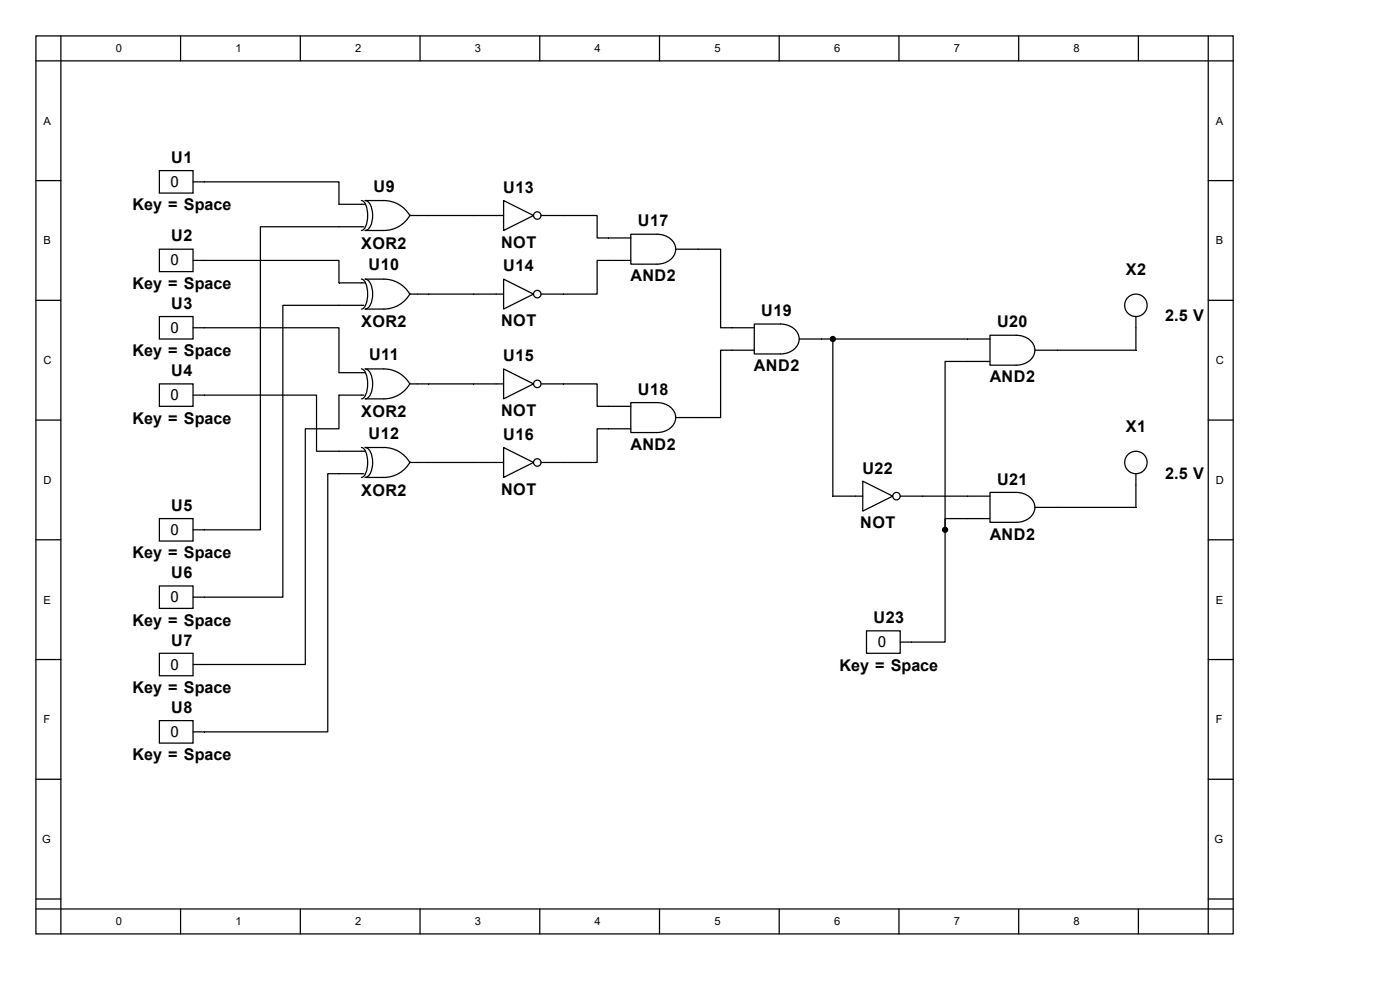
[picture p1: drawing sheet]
<svg xmlns="http://www.w3.org/2000/svg" width="297mm" height="210mm" viewBox="0 0 297 210" stroke-linecap="round" stroke-linejoin="round" font-family="sans-serif">
<g fill="none" stroke="#000" stroke-width=".26">
<path d="M7.6 7.6h254v190.5h-254zM7.6 12.9h254M12.9 7.6v190.5M38.3 7.6v5.3M63.7 7.6v5.3M89.1 7.6v5.3M114.5 7.6v5.3M139.9 7.6v5.3M165.3 7.6v5.3M190.7 7.6v5.3M216.1 7.6v5.3M241.5 7.6v5.3"/>
<path d="M256.3 7.6v190.5M7.6 38.3h5.3M33.8 36.2h7.2v4.8h-7.2zM41 38.6h30.9v4.7h5.6M256.3 38.3h5.3M33.8 52.9h7.2v4.7h-7.2zM41 55.2h30.9v4.8h5.6M76.7 42.5a2.4 2.4 0 0 1 1.3 2.5l-.1 2.1a2.05 2.05 0 0 1-1.2 1.8M76.7 59.2a2.4 2.4 0 0 1 1.3 2.5l-.1 2.1a2.05 2.05 0 0 1-1.2 1.8M77.2 48.1h-22v64.3h-14.2M87 45.7h19.8M87 45.6a6.3 6.3 0 0 1-5.6 3.3h-3.9a2.38 2.38 0 0 0 1.5-2.5 4.1 4.1 0 0 0-1.2-3.8l-.3-.1a12.9 12.9 0 0 1 6.4 .5 6.3 6.3 0 0 1 3.1 2.7"/>
<path d="M106.8 42.5l6.4 3.2-6.4 3.2zM106.8 59.2l6.4 3.2-6.4 3.2zM114.8 45.7h11.9v4.8h7.1M133.8 49.7h5.6a3.6 3.6 0 0 1 4 3.2 3.6 3.6 0 0 1-4 3.1h-5.6zM133.8 55.2h-7.1v7.2h-11.9M143.4 52.9h9.5v16.6h7.1M7.6 63.7h5.3M33.8 67.2h7.2v4.7h-7.2zM41 69.5h30.9v9.6h5.6M76.7 78.3a2.4 2.4 0 0 1 1.3 2.4l-.1 2.1a2.05 2.05 0 0 1-1.2 1.8M77.2 64.8h-17.2v61.9h-19M87 62.4h19.8"/>
<path d="M87 62.3a6.3 6.3 0 0 1-5.6 3.3h-3.9a2.38 2.38 0 0 0 1.5-2.5 4.1 4.1 0 0 0-1.2-3.8l-.3-.1a12.9 12.9 0 0 1 6.4 .5 6.3 6.3 0 0 1 3.1 2.7M106.8 78.3l6.4 3.1-6.4 3.2zM160 68.7h5.6a3.6 3.6 0 0 1 3.9 3.2 3.6 3.6 0 0 1-3.9 3.2h-5.6zM160 74.3h-7.1v14.3h-9.5M169.5 71.9h40.5M176.7 71.9v33.4h6.3M210 71.1h5.6a3.6 3.6 0 0 1 4 3.2 3.6 3.6 0 0 1-4 3.2h-5.6zM210 76.7h-9.5v35.7M241 67.2v7.1h-21.4M256.3 63.7h5.3M7.6 89.1h5.3M33.8 81.4h7.2v4.8h-7.2z"/>
<path d="M41 83.8h26.2v11.9h10.3M76.7 94.9a2.4 2.4 0 0 1 1.3 2.5l-.1 2.1a2.05 2.05 0 0 1-1.2 1.8M77.2 83.8h-5.3v7.2h-7.1v50h-23.8M87 81.4h19.8M87 98.1h19.8M87 81.3a6.3 6.3 0 0 1-5.6 3.3h-3.9a2.38 2.38 0 0 0 1.5-2.4 4.1 4.1 0 0 0-1.2-3.9h-.3a12.9 12.9 0 0 1 6.4 .5 6.3 6.3 0 0 1 3.1 2.7M87 98a6.3 6.3 0 0 1-5.6 3.3h-3.9a2.38 2.38 0 0 0 1.5-2.5 4.1 4.1 0 0 0-1.2-3.8l-.3-.1a12.9 12.9 0 0 1 6.4 .5 6.3 6.3 0 0 1 3.1 2.7M106.8 94.9l6.4 3.2-6.4 3.2zM114.8 81.4h11.9v4.8h7.1M133.8 85.4h5.6a3.6 3.6 0 0 1 4 3.2 3.6 3.6 0 0 1-4 3.2h-5.6zM133.8 91h-7.1v7.1h-11.9M256.3 89.1h5.3"/>
<path d="M7.6 114.5h5.3M33.8 110h7.2v4.8h-7.2zM77.2 100.5h-7.7v54.8h-28.5M183 102.1l6.4 3.2-6.4 3.1zM191 105.3h19M200.5 112.4v23.8h-9.5M210 104.5h5.6a3.6 3.6 0 0 1 4 3.1 3.6 3.6 0 0 1-4 3.2h-5.6zM210 110h-9.5v2.4M241 100.5v7.1h-21.4M256.3 114.5h5.3M7.6 139.9h5.3M33.8 124.3h7.2v4.8h-7.2z"/>
<path d="M33.8 138.6h7.2v4.8h-7.2zM183.8 133.8h7.2v4.8h-7.2zM256.3 139.9h5.3M33.8 152.9h7.2v4.7h-7.2zM7.6 165.3h5.3M256.3 165.3h5.3M7.6 190.7h5.3M7.6 192.8h254M38.3 192.8v5.3M63.7 192.8v5.3M89.1 192.8v5.3M114.5 192.8v5.3"/>
<path d="M139.9 192.8v5.3M165.3 192.8v5.3M190.7 192.8v5.3M216.1 192.8v5.3M241.5 192.8v5.3M256.3 190.7h5.3"/>
<circle cx="114" cy="45.7" r=".79"/>
<circle cx="114" cy="62.4" r=".79"/>
<circle cx="241" cy="64.8" r="2.38"/>
<circle cx="114" cy="98.1" r=".79"/>
<circle cx="114" cy="81.4" r=".79"/>
<circle cx="241" cy="98.1" r="2.38"/>
<circle cx="190.2" cy="105.3" r=".79"/>
</g>
<g fill="#000" stroke="#000" stroke-width=".26">
<circle cx="176.7" cy="71.9" r=".53"/>
<circle cx="200.5" cy="112.4" r=".53"/>
</g>
<g font-size="3.4">
<text x="36.3" y="34.5">U1</text>
<text x="79.2" y="40.6">U9</text>
<text x="106.8" y="40.9">U13</text>
<text x="28.1" y="44.6">Key = Space</text>
<text x="36.3" y="51.2">U2</text>
<text x="76.6" y="52.8">XOR2</text>
<text x="106.3" y="52.5">NOT</text>
<text x="135.3" y="48">U17</text>
<text x="78.2" y="57.3">U10</text>
<text x="106.8" y="57.6">U14</text>
<text x="133.8" y="59.7">AND2</text>
<text x="238.8" y="58.4">X2</text>
<text x="28.1" y="61.3">Key = Space</text>
<text x="36.3" y="65.5">U3</text>
<text x="76.6" y="69.5">XOR2</text>
<text x="106.3" y="69.2">NOT</text>
<text x="161.5" y="67.1">U19</text>
<text x="211.5" y="69.5">U20</text>
<text x="247.2" y="68.2">2.5 V</text>
<text x="28.1" y="75.6">Key = Space</text>
<text x="78.3" y="76.4">U11</text>
<text x="106.8" y="76.6">U15</text>
<text x="36.3" y="79.8">U4</text>
<text x="135.3" y="83.8">U18</text>
<text x="159.9" y="78.7">AND2</text>
<text x="210" y="81.1">AND2</text>
<text x="28.1" y="89.9">Key = Space</text>
<text x="76.6" y="88.5">XOR2</text>
<text x="106.3" y="88.3">NOT</text>
<text x="78.2" y="93">U12</text>
<text x="106.8" y="93.3">U16</text>
<text x="133.8" y="95.4">AND2</text>
<text x="238.8" y="91.7">X1</text>
<text x="183" y="100.5">U22</text>
<text x="247.2" y="101.5">2.5 V</text>
<text x="76.6" y="105.2">XOR2</text>
<text x="106.3" y="104.9">NOT</text>
<text x="211.5" y="102.8">U21</text>
<text x="36.3" y="108.4">U5</text>
<text x="182.5" y="112.1">NOT</text>
<text x="28.1" y="118.4">Key = Space</text>
<text x="210" y="114.5">AND2</text>
<text x="36.3" y="122.7">U6</text>
<text x="28.1" y="132.7">Key = Space</text>
<text x="36.3" y="136.9">U7</text>
<text x="185.3" y="132.2">U23</text>
<text x="178.1" y="142.2">Key = Space</text>
<text x="28.1" y="147">Key = Space</text>
<text x="36.3" y="151.3">U8</text>
<text x="28.1" y="161.3">Key = Space</text>
</g>
<g font-size="3.2">
<text x="36.2" y="39.6">0</text>
<text x="36.2" y="56.3">0</text>
<text x="36.2" y="70.6">0</text>
<text x="36.2" y="84.9">0</text>
<text x="36.2" y="113.5">0</text>
<text x="36.2" y="127.8">0</text>
<text x="186.2" y="137.3">0</text>
<text x="36.2" y="142">0</text>
<text x="36.2" y="156.3">0</text>
</g>
<g font-size="2.4">
<text x="24.6" y="11.1">0</text>
<text x="50" y="11.1">1</text>
<text x="75.4" y="11.1">2</text>
<text x="100.8" y="11.1">3</text>
<text x="126.2" y="11.1">4</text>
<text x="151.6" y="11.1">5</text>
<text x="177" y="11.1">6</text>
<text x="202.4" y="11.1">7</text>
<text x="227.8" y="11.1">8</text>
<text x="9.2" y="26.5">A</text>
<text x="257.9" y="26.5">A</text>
<text x="9.2" y="51.9">B</text>
<text x="257.9" y="51.9">B</text>
<text x="9.2" y="77.3">C</text>
<text x="257.9" y="77.3">C</text>
<text x="9.2" y="102.7">D</text>
<text x="257.9" y="102.7">D</text>
<text x="9.2" y="128.1">E</text>
<text x="257.9" y="128.1">E</text>
<text x="9.2" y="153.5">F</text>
<text x="257.9" y="153.5">F</text>
<text x="8.9" y="178.9">G</text>
<text x="257.6" y="178.9">G</text>
<text x="24.6" y="196.3">0</text>
<text x="50" y="196.3">1</text>
<text x="75.4" y="196.3">2</text>
<text x="100.8" y="196.3">3</text>
<text x="126.2" y="196.3">4</text>
<text x="151.6" y="196.3">5</text>
<text x="177" y="196.3">6</text>
<text x="202.4" y="196.3">7</text>
<text x="227.8" y="196.3">8</text>
</g>
</svg>
